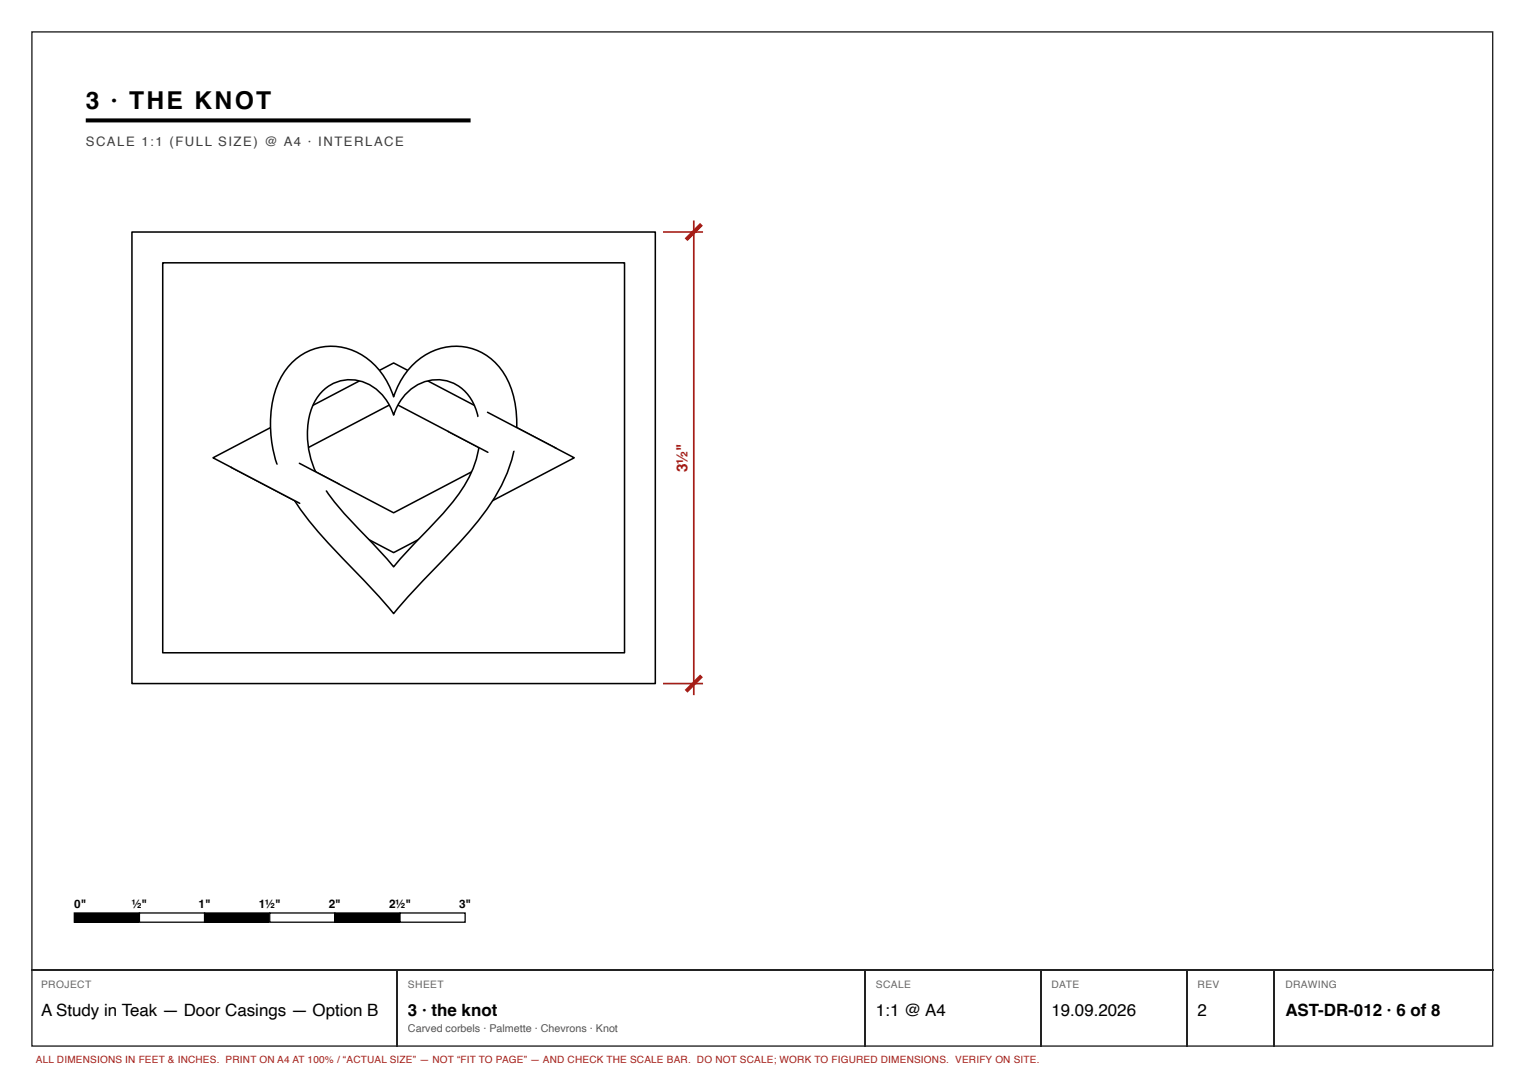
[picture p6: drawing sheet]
<svg xmlns="http://www.w3.org/2000/svg" width="297mm" height="210mm" viewBox="0 0 297 210" stroke-linecap="round" stroke-linejoin="round" font-family="sans-serif">
<path d="M6.2 6.2h284.7v197.7h-284.7z" fill="none" stroke="#222" stroke-width=".26"/>
<path d="M16.7 23.5h75" fill="none" stroke="#000" stroke-width=".79" stroke-linecap="butt"/>
<path d="M25.7 45.2h102v88h-102zM31.7 51.2h90v76h-90z" fill="none" stroke="#000" stroke-width=".3"/>
<path d="M41.5 89.2l35.2-18.5 35.2 18.5-35.2 18.5zM56.3 89.2l20.4-10.7 20.4 10.7-20.4 10.7z" fill-rule="evenodd" fill="#fff"/>
<path d="M41.5 89.2l35.2-18.5 35.2 18.5-35.2 18.5zM56.3 89.2l20.4-10.7 20.4 10.7-20.4 10.7z" fill="none" stroke="#000" stroke-width=".3"/>
<path d="M57.5 70.1a11.4 11.4 0 0 1 16.5 2.2l1.1 1.5 .9 1.7 .7 1.8a13.6 13.6 0 0 1 10.8-9.7 11.1 11.1 0 0 1 11.5 6.6 23.5 23.5 0 0 1-.5 18.7 50.1 50.1 0 0 1-9.8 13.7 249.1 249.1 0 0 0-12 13 320.6 320.6 0 0 0-13.5-14.6 42.5 42.5 0 0 1-9.1-14 23.2 23.2 0 0 1 .3-16.8l.9-1.5 1-1.4zM63.2 75.9a8 8 0 0 1 12.1 2.2l.8 1.3 .6 1.5a9.2 9.2 0 0 1 9.1-6.9 8.3 8.3 0 0 1 7.3 6.9 18.4 18.4 0 0 1-3.4 14.9 92.6 92.6 0 0 1-9.4 10.6l-3.6 4.1-2.3-2.7a166.4 166.4 0 0 1-9.7-10.6 20 20 0 0 1-4.7-14.5 10.6 10.6 0 0 1 3.2-6.8z" fill-rule="evenodd" fill="#fff"/>
<path d="M57.5 70.1a11.4 11.4 0 0 1 16.5 2.2l1.1 1.5 .9 1.7 .7 1.8a13.6 13.6 0 0 1 10.8-9.7 11.1 11.1 0 0 1 11.5 6.6 23.5 23.5 0 0 1-.5 18.7 50.1 50.1 0 0 1-9.8 13.7 249.1 249.1 0 0 0-12 13 320.6 320.6 0 0 0-13.5-14.6 42.5 42.5 0 0 1-9.1-14 23.2 23.2 0 0 1 .3-16.8l.9-1.5 1-1.4zM63.2 75.9a8 8 0 0 1 12.1 2.2l.8 1.3 .6 1.5a9.2 9.2 0 0 1 9.1-6.9 8.3 8.3 0 0 1 7.3 6.9 18.4 18.4 0 0 1-3.4 14.9 92.6 92.6 0 0 1-9.4 10.6l-3.6 4.1-2.3-2.7a166.4 166.4 0 0 1-9.7-10.6 20 20 0 0 1-4.7-14.5 10.6 10.6 0 0 1 3.2-6.8z" fill="none" stroke="#000" stroke-width=".3"/>
<path d="M87.3 84.1l7.7-3.8 13.4 7.1-13.3 .7z" fill="#fff"/>
<path d="M87.3 84.1l7.8 4M95 80.3l13.4 7.1" fill="none" stroke="#000" stroke-width=".3"/>
<path d="M45 91.1l13.3-.8 7.8 4.1-7.7 3.7z" fill="#fff"/>
<path d="M45 91.1l13.4 7M58.3 90.3l7.8 4.1" fill="none" stroke="#000" stroke-width=".3"/>
<path d="M129.2 45.2h7.8M135.2 43v92.5M129.2 133.2h7.8" fill="none" stroke="#a51d17" stroke-width=".33"/>
<path d="M136.7 43.7l-3 3M136.7 131.7l-3 3" fill="none" stroke="#a51d17" stroke-width=".76" stroke-linecap="butt"/>
<path d="M14.5 177.9h12.7v1.8h-12.7z" fill="#000"/>
<path d="M14.5 177.9h12.7v1.8h-12.7z" fill="none" stroke="#000" stroke-width=".25"/>
<path d="M27.2 177.9h12.7v1.8h-12.7z" fill="#fff"/>
<path d="M27.2 177.9h12.7v1.8h-12.7zM39.9 177.9h12.7v1.8h-12.7z" fill="none" stroke="#000" stroke-width=".25"/>
<path d="M39.9 177.9h12.7v1.8h-12.7z" fill="#000"/>
<path d="M52.6 177.9h12.7v1.8h-12.7z" fill="#fff"/>
<path d="M52.6 177.9h12.7v1.8h-12.7zM65.3 177.9h12.7v1.8h-12.7z" fill="none" stroke="#000" stroke-width=".25"/>
<path d="M65.3 177.9h12.7v1.8h-12.7z" fill="#000"/>
<path d="M78 177.9h12.6v1.8h-12.6z" fill="#fff"/>
<path d="M78 177.9h12.6v1.8h-12.6z" fill="none" stroke="#000" stroke-width=".25"/>
<path d="M6.1 189h284.9M77.4 189.2v14.8M168.7 189.2v14.8M202.8 189.2v14.8M231.4 189.2v14.8M248.3 189.2v14.8" fill="none" stroke="#222" stroke-width=".26"/>
<text font-size="4.8" x="16.7" y="21.2">3 · THE KNOT</text>
<g font-size="3.3">
<text x="8" y="197.9">A Study in Teak — Door Casings — Option B</text>
<text x="79.5" y="197.9">3 · the knot</text>
<text x="170.7" y="197.9">1:1 @ A4</text>
<text x="204.9" y="197.9">19.09.2026</text>
<text x="233.4" y="197.9">2</text>
<text x="250.5" y="197.9">AST-DR-012 · 6 of 8</text>
</g>
<text font-size="3" fill="#a51d17" x="134" y="92" transform="rotate(-90 134 92)">3½&quot;</text>
<text font-size="2.5" fill="#3d3d3d" x="16.7" y="28.4">SCALE 1:1 (FULL SIZE) @ A4 · INTERLACE</text>
<g font-size="2.3">
<text x="14.5" y="176.9">0&quot;</text>
<text x="25.7" y="176.9">½&quot;</text>
<text x="38.7" y="176.9">1&quot;</text>
<text x="50.4" y="176.9">1½&quot;</text>
<text x="64.1" y="176.9">2&quot;</text>
<text x="75.8" y="176.9">2½&quot;</text>
<text x="89.5" y="176.9">3&quot;</text>
</g>
<text font-size="2.1" fill="#555" x="79.5" y="201.1">Carved corbels · Palmette · Chevrons · Knot</text>
<g font-size="2" fill="#666">
<text x="8" y="192.6">PROJECT</text>
<text x="79.5" y="192.6">SHEET</text>
<text x="170.7" y="192.6">SCALE</text>
<text x="204.9" y="192.6">DATE</text>
<text x="233.4" y="192.6">REV</text>
<text x="250.5" y="192.6">DRAWING</text>
</g>
<text font-size="1.9" fill="#a51d17" x="7" y="207.2">ALL DIMENSIONS IN FEET &amp; INCHES. PRINT ON A4 AT 100% / “ACTUAL SIZE” — NOT “FIT TO PAGE” — AND CHECK THE SCALE BAR. DO NOT SCALE; WORK TO FIGURED DIMENSIONS. VERIFY ON SITE.</text>
</svg>
